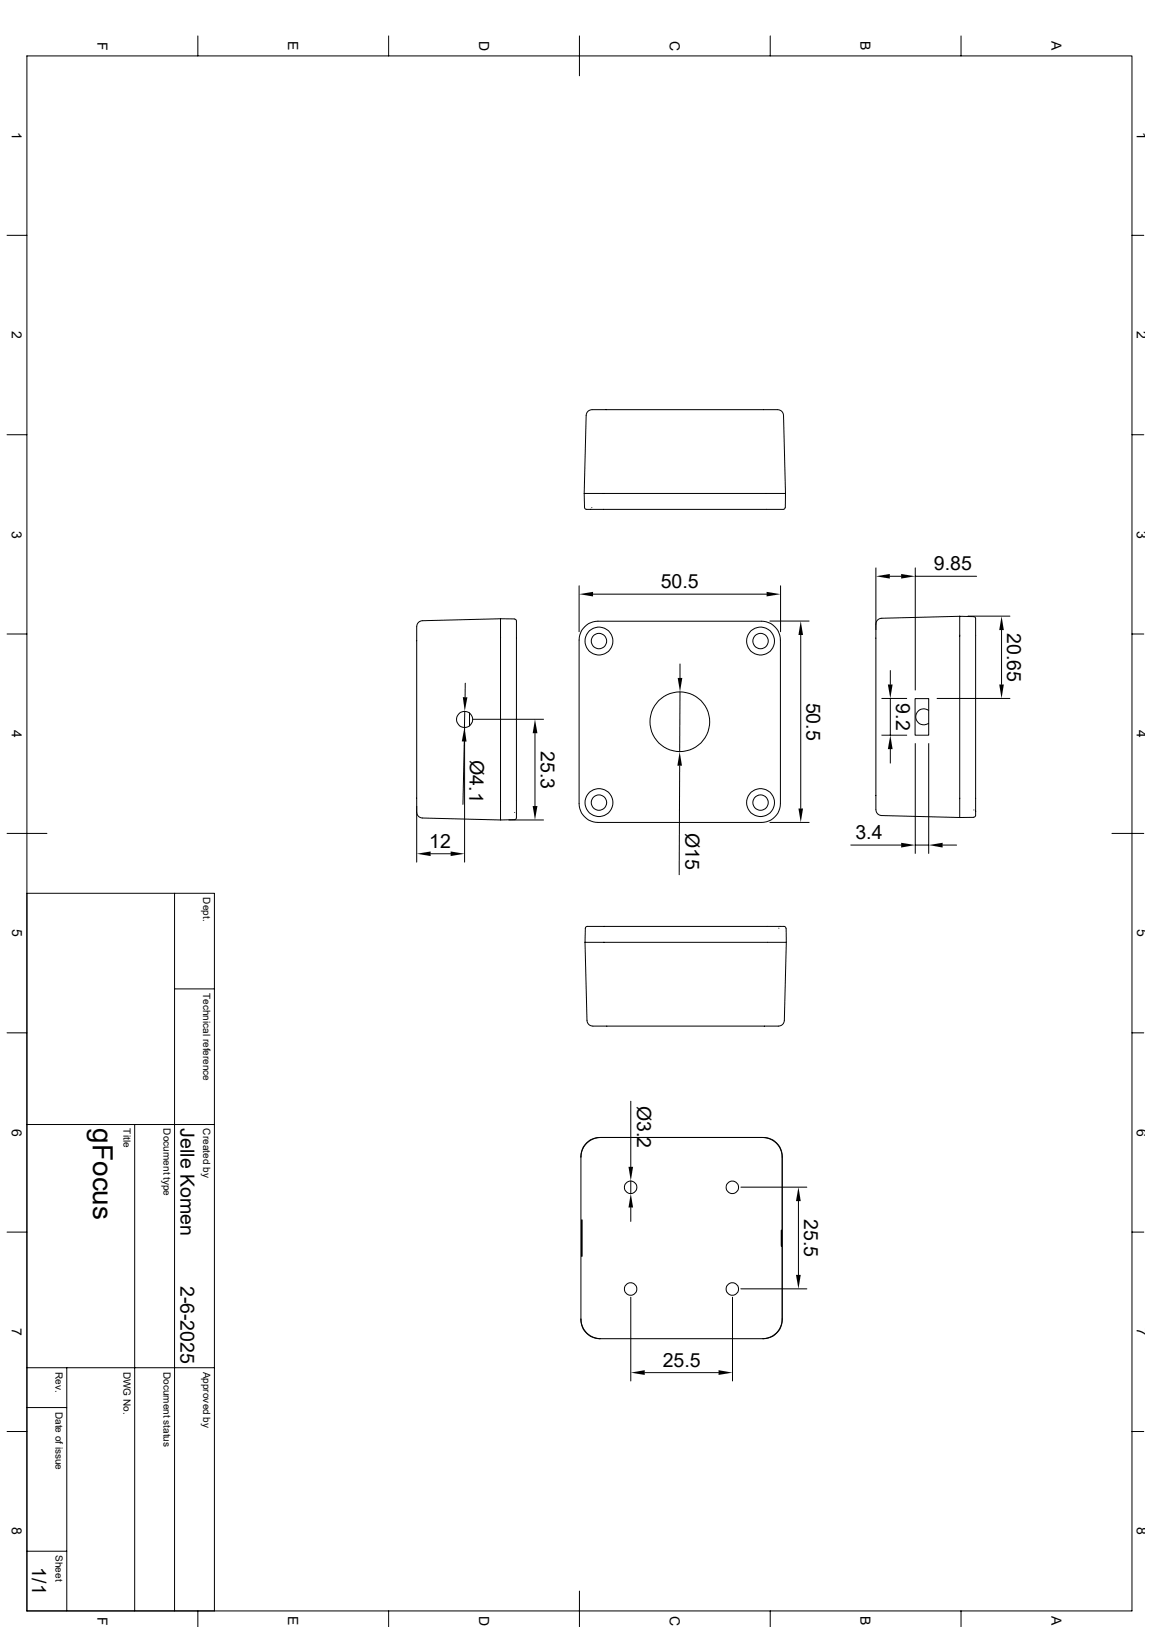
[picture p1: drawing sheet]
<svg xmlns="http://www.w3.org/2000/svg" width="297mm" height="420mm" viewBox="0 0 297 420" stroke-linecap="round" stroke-linejoin="round" font-family="sans-serif">
<g fill="none" stroke="#000" stroke-width=".26">
<path d="M6.9 14.4h285.2v401.4h-285.2zM51.1 9.3v5.1M100.3 9.3v5.1M149.5 9.3v10.3M198.8 9.3v5.1M248 9.3v5.1M1.8 60.7h5.1M292.1 60.7h3M1.8 112.2h5.1M292.1 112.2h3M150.7 127.4h.1M150.7 127.4h52l-.1 3.6-.2 .4-.3 .1h-50.8l-.3-.1-.2-.4z"/>
<path d="M150.7 127.4l.6-20.2a1.91 1.91 0 0 1 2.5-1.5h45.8a1.91 1.91 0 0 1 2.6 1.5l.5 20.2M152.4 131.5h.1M152.7 131h.1M129.2 159.7l-20.2 .5a1.91 1.91 0 0 0-1.5 2.6v45.8a1.91 1.91 0 0 0 1.5 2.6l20.2 .5M129.2 159.7l3.6 .1 .3 .2 .2 .3v50.8l-.2 .3-.3 .2-3.6 .1zM149.4 151.2v11.9M153 153.4h44.8M201.4 151.2v11.9M226 146.6v16M229.6 148.8h2.9M236.2 146.6v31.5M236.2 148.8h15.8"/>
<path d="M247.6 159.1h.1M247.6 159.1l-20.1 .5a1.91 1.91 0 0 0-1.5 2.6v45.7a1.91 1.91 0 0 0 1.5 2.6l20.1 .5M247.7 159.1v51.9h3.5M247.7 159.1l3.5 .1 .4 .1 .2 .4v50.7l-.2 .4-.4 .1M249.8 159h10.8M1.8 163.7h5.1M120.1 176.4l-.1 3.6M150.9 161.8a4.9 4.9 0 0 1 3.4-1.4h42.2a4.9 4.9 0 0 1 4.9 4.8v42.2a4.9 4.9 0 0 1-4.9 4.9h-42.2a4.9 4.9 0 0 1-4.9-4.9v-42.2l.2-1.2a4 4 0 0 1 1.3-2.2zM175.5 171.4v3.6M175.5 178.6l-.1 15.5M198.7 160.3h10.1M206.6 163.9v44.8"/>
<path d="M229.7 173.1v3.6M258.4 162.6v14.1M292.1 163.7h3M119.8 191.4l-.3 16.2M119.9 187.8v34.7M119.9 183.6l-.1 4.2M121.2 184v3.4M122 185.7h18.3M138 189.3v18.8M175.4 197.7l-.1 28.1M227.5 189.8h6.5M227.5 180.3h6.5"/>
<path d="M229.7 180.3v9.5M229.7 193.4v3.6M236.1 180.3h3.5v9.5h-3.5zM236.2 191.9v28.4M239.6 183.4a2.08 2.08 0 0 0-2.7 .2 2.08 2.08 0 0 0 0 2.8 2.08 2.08 0 0 0 2.7 .3M239.6 191.9v28.4M241.8 180.3h18.8M1.8 215.1h10.3M107.5 208.2v14.3M131.3 211.7h9M132.8 209.7h.1M133.3 210.1h.1"/>
<path d="M198.7 212.3h10.1M219.5 218.1h13M236.2 218.1h3.4M243.2 218.1h3.6M251.3 209.1h.1M251.8 209.4h.1M286.9 215.1h8.2M6.9 230.6h48.4v185.2M45 230.6v185.2M111.1 220.4h5.2M201 239.6h.1M201.3 239.1h.1"/>
<path d="M202.8 239.6l-.2-.3-.3-.2h-50.7l-.4 .2-.2 .3v3.6M202.9 239.6v3.6h-51.9M45 255.3h10.3M151 243.2l.5 20.2a1.91 1.91 0 0 0 2.6 1.5h45.7a1.91 1.91 0 0 0 2.6-1.5l.5-20.2M151 243.2h.1M1.8 266.6h5.1M292.1 266.6h3M6.9 290.3h48.4M34.8 290.3v125.5M149.9 298.6a4.9 4.9 0 0 1 4.9-5h42.2a4.9 4.9 0 0 1 4.8 4.9v42.2a4.9 4.9 0 0 1-4.9 4.9M155 293.6a5.1 5.1 0 0 0-5.1 5.1v41.7a5.1 5.1 0 0 0 5.1 5.2h41.7a5.1 5.1 0 0 0 5.1-5.2M162.8 284.3v16.9"/>
<path d="M196.7 293.6a5.1 5.1 0 0 1 5.1 5.1M1.8 318.1h5.1M150.1 314.9l.1 9.4zM162.8 304.8v3.3M162.8 311.7v3.6M191.2 306.5h17M201.6 317.5v4.2zM206 310v19.1M292.1 318.1h3M162.8 334.9v21.6M189 334.9v21.6M191.2 332.7h17"/>
<path d="M6.9 353.1h48.4M17.2 353.1v62.7M149.9 340.6a4.9 4.9 0 0 0 5 5M166.4 354.3h19M1.8 369.5h5.1M6.9 363.3h10.3M292.1 369.5h3M6.9 400.4h10.3M51.1 415.8v4.1M100.3 415.8v4.1M149.5 410.7v9.2M198.8 415.8v4.1"/>
<path d="M248 415.8v4.1"/>
<circle cx="154.6" cy="165.5" r="3.6"/>
<circle cx="154.6" cy="165.5" r="1.98"/>
<circle cx="196.3" cy="165.5" r="3.6"/>
<circle cx="196.3" cy="165.5" r="1.98"/>
<circle cx="119.9" cy="185.7" r="2.06"/>
<circle cx="175.4" cy="186.3" r="7.7"/>
<circle cx="154.6" cy="207.2" r="3.6"/>
<circle cx="154.6" cy="207.2" r="1.98"/>
<circle cx="196.3" cy="207.2" r="3.6"/>
<circle cx="196.3" cy="207.2" r="1.98"/>
<circle cx="162.7" cy="306.5" r="1.61"/>
<circle cx="189" cy="306.5" r="1.61"/>
<circle cx="162.7" cy="332.7" r="1.61"/>
<circle cx="189" cy="332.7" r="1.61"/>
</g>
<g fill="#000">
<path d="M149.4 153.4l3.6-.6v1.2zM197.8 152.8l3.6 .6-3.6 .6zM226 148.8l3.6-.6v1.2zM232.5 148.2l3.7 .6-3.7 .6zM174.9 175h1.2l-.6 3.6zM206.6 160.3l.6 3.6h-1.2zM229.1 176.7h1.2l-.6 3.6zM257.9 176.7h1.1l-.6 3.6zM258.4 159l.6 3.6h-1.1zM119.8 187.8l.6 3.6h-1.2zM119.4 180h1.2l-.7 3.6zM138 185.7l.7 3.6h-1.2z"/>
<path d="M175.4 194.1l.6 3.6h-1.2zM229.7 189.8l.6 3.6h-1.2zM107.5 220.4l3.6-.6v1.2zM116.3 219.8l3.6 .6-3.6 .6zM137.5 208.1h1.2l-.7 3.6zM206 208.7h1.2l-.6 3.6zM232.5 217.6l3.7 .5-3.7 .7zM239.6 218.1l3.6-.5v1.2zM162.8 308.1l.6 3.6h-1.2zM162.2 301.2h1.2l-.6 3.6zM206 306.5l.6 3.5h-1.2zM205.4 329.1h1.2l-.6 3.6z"/>
<path d="M162.8 354.3l3.6-.6v1.2zM185.4 353.7l3.6 .6-3.6 .6z"/>
</g>
<text font-size="7.2" x="23.9" y="291.3" transform="rotate(90 23.9 291.3)">gFocus</text>
<g font-size="5">
<text x="241" y="147.2">9.85</text>
<text x="170.5" y="151.8">50.5</text>
<text x="259.9" y="163.4" transform="rotate(90 259.9 163.4)">20.65</text>
<text x="208.1" y="181.4" transform="rotate(90 208.1 181.4)">50.5</text>
<text x="231.2" y="181.6" transform="rotate(90 231.2 181.6)">9.2</text>
<text x="121.3" y="196.3" transform="rotate(91 121.3 196.3)">Ø4.1</text>
<text x="139.6" y="193.8" transform="rotate(90 139.6 193.8)">25.3</text>
<text x="176.9" y="215.1" transform="rotate(90 176.9 215.1)">Ø15</text>
<text x="110.8" y="218.9">12</text>
<text x="220.8" y="216.7">3.4</text>
<text x="164.4" y="285.5" transform="rotate(90 164.4 285.5)">Ø3.2</text>
<text x="46.6" y="291.3" transform="rotate(90 46.6 291.3)">Jelle Komen</text>
<text x="207.5" y="314.7" transform="rotate(90 207.5 314.7)">25.5</text>
<text x="46.6" y="331.9" transform="rotate(90 46.6 331.9)">2-6-2025</text>
<text x="171" y="352.8">25.5</text>
<text x="8.3" y="404.6" transform="rotate(90 8.3 404.6)">1/1</text>
</g>
<g font-size="3.6">
<text x="25.1" y="10.8" transform="rotate(90 25.1 10.8)">F</text>
<text x="74.4" y="10.7" transform="rotate(90 74.4 10.7)">E</text>
<text x="123.6" y="10.5" transform="rotate(90 123.6 10.5)">D</text>
<text x="172.8" y="10.5" transform="rotate(90 172.8 10.5)">C</text>
<text x="222.1" y="10.7" transform="rotate(90 222.1 10.7)">B</text>
<text x="271.3" y="10.7" transform="rotate(90 271.3 10.7)">A</text>
<text x="3.1" y="34" transform="rotate(90 3.1 34)">1</text>
<text x="293.4" y="34" transform="rotate(90 293.4 34)">1</text>
<text x="3.1" y="85.5" transform="rotate(90 3.1 85.5)">2</text>
<text x="293.4" y="85.5" transform="rotate(90 293.4 85.5)">2</text>
<text x="3.1" y="136.9" transform="rotate(90 3.1 136.9)">3</text>
<text x="293.4" y="136.9" transform="rotate(90 293.4 136.9)">3</text>
<text x="3.1" y="188.4" transform="rotate(90 3.1 188.4)">4</text>
<text x="293.4" y="188.4" transform="rotate(90 293.4 188.4)">4</text>
<text x="3.1" y="239.9" transform="rotate(90 3.1 239.9)">5</text>
<text x="293.4" y="239.9" transform="rotate(90 293.4 239.9)">5</text>
<text x="3.1" y="291.3" transform="rotate(90 3.1 291.3)">6</text>
<text x="293.4" y="291.3" transform="rotate(90 293.4 291.3)">6</text>
<text x="3.1" y="342.8" transform="rotate(90 3.1 342.8)">7</text>
<text x="293.4" y="342.8" transform="rotate(90 293.4 342.8)">7</text>
<text x="3.1" y="394.3" transform="rotate(90 3.1 394.3)">8</text>
<text x="293.4" y="394.3" transform="rotate(90 293.4 394.3)">8</text>
<text x="25.1" y="417.3" transform="rotate(90 25.1 417.3)">F</text>
<text x="74.4" y="417.2" transform="rotate(90 74.4 417.2)">E</text>
<text x="123.6" y="417.1" transform="rotate(90 123.6 417.1)">D</text>
<text x="172.8" y="417.1" transform="rotate(90 172.8 417.1)">C</text>
<text x="222.1" y="417.2" transform="rotate(90 222.1 417.2)">B</text>
<text x="271.3" y="417.2" transform="rotate(90 271.3 417.2)">A</text>
</g>
<g font-size="2.6">
<text x="52.5" y="231.6" transform="rotate(90 52.5 231.6)">Dept.</text>
<text x="52.5" y="256.3" transform="rotate(90 52.5 256.3)">Technical reference</text>
<text x="31.9" y="291.3" transform="rotate(90 31.9 291.3)">Title</text>
<text x="42.2" y="291.3" transform="rotate(90 42.2 291.3)">Document type</text>
<text x="52.5" y="291.3" transform="rotate(90 52.5 291.3)">Created by</text>
<text x="14.4" y="354.1" transform="rotate(90 14.4 354.1)">Rev.</text>
<text x="31.9" y="354.1" transform="rotate(90 31.9 354.1)">DWG No.</text>
<text x="42.2" y="354.1" transform="rotate(90 42.2 354.1)">Document status</text>
<text x="52.5" y="354.1" transform="rotate(90 52.5 354.1)">Approved by</text>
<text x="14.4" y="364.4" transform="rotate(90 14.4 364.4)">Date of issue</text>
<text x="14.4" y="401.4" transform="rotate(90 14.4 401.4)">Sheet</text>
</g>
</svg>
